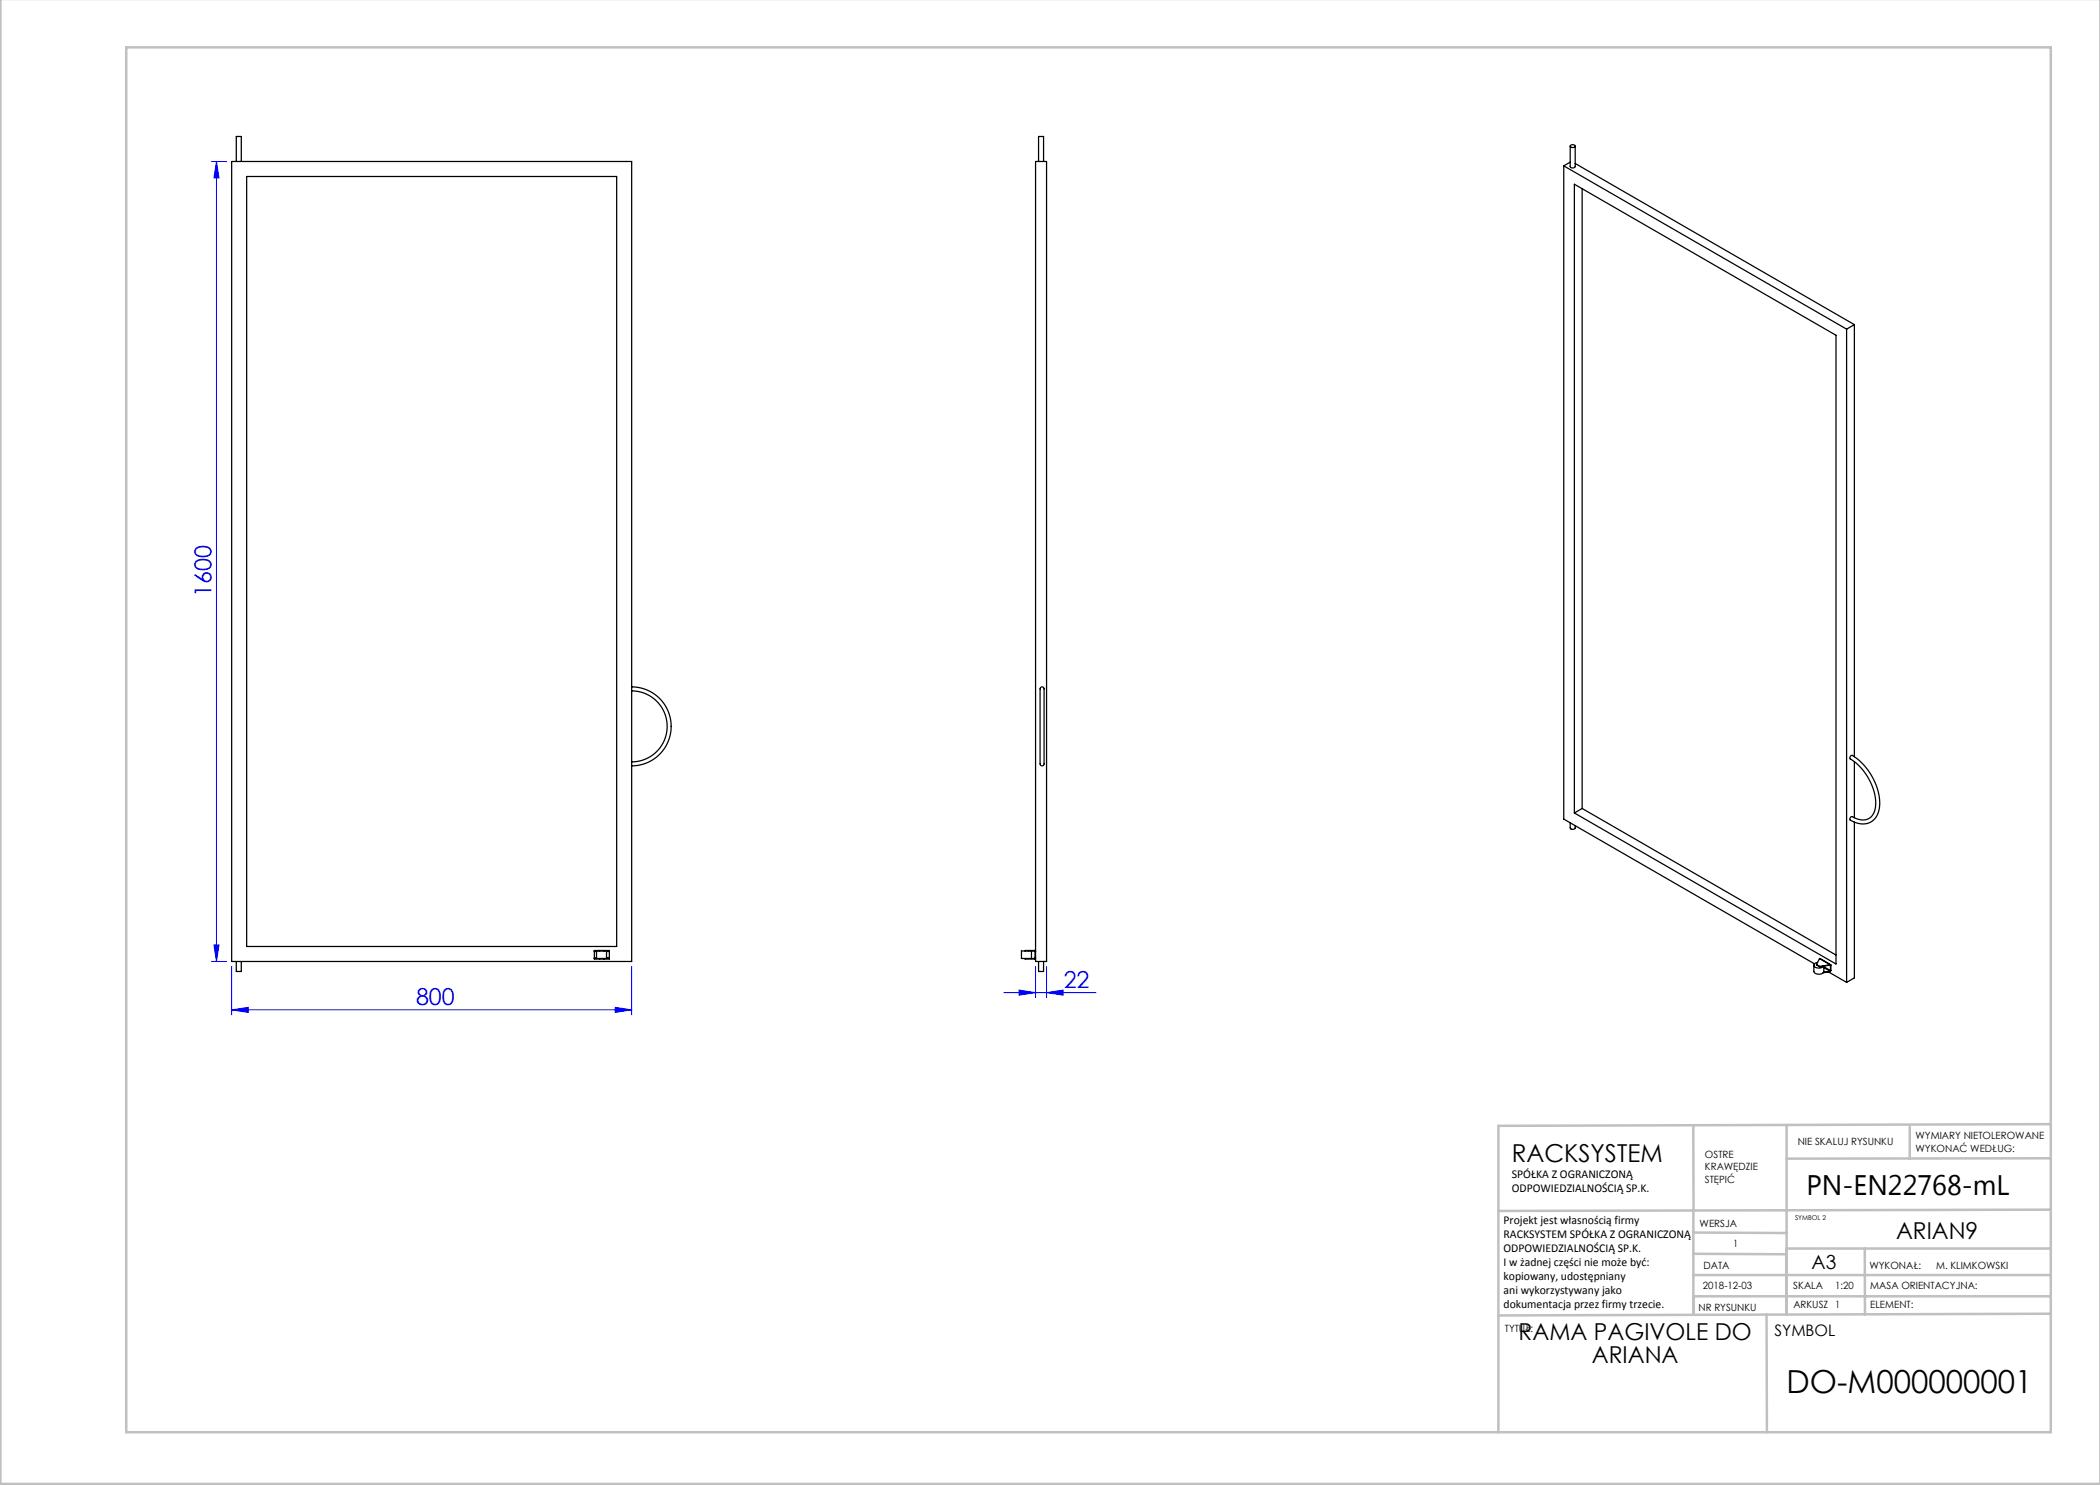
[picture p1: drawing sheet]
<svg xmlns="http://www.w3.org/2000/svg" width="420mm" height="297mm" viewBox="0 0 420 297" stroke-linecap="round" stroke-linejoin="round" font-family="sans-serif">
<g fill="none" stroke="#00f" stroke-width=".2">
<path d="M42.3 32.3h3M43.3 32.3v160M43.3 32.3l.5 3.3h-1zM42.3 192.3h3M42.8 189h1l-.5 3.3zM46.3 193.3v9.7M126.3 193.3v9.7M200.8 198.5h18.4M203.8 198l3.3 .5-3.3 .5zM207.1 193.3v6.2M209.3 198.5l3.3-.5v1zM209.3 193.3v6.2"/>
<path d="M46.3 202l3.3-.5v1zM46.3 202h80M123 201.5l3.3 .5-3.3 .5z"/>
</g>
<g fill="none" stroke="#c0c0c0" stroke-width=".5">
<path d="M.1 -.1v296.9h419.9M25.2 9.5h385v276.9h-385zM338.7 225.2v16.9M357.3 225v37.9M382 225.4v6.3M410.1 224.8l-110.4 .4v61.2M410.1 231.7h-52.8M338.7 259.3h71.5M338.7 255h71.5M338.7 250.8l18.6 .1M338.7 246.5l18.6 .1M338.7 242.1v20.9"/>
<path d="M373 249.7v13.2M410.1 241.9l-110.4 .3M410.2 249.7h-52.9v13.2M353.3 262.9l.1 23.5M410.2 262.7l-110.5 .4"/>
</g>
<g fill="#00f">
<path d="M46.3 202l3.3-.5v1zM123 201.5l3.3 .5-3.3 .5zM203.8 198l3.3 .5-3.3 .5zM209.3 198.5l3.3-.5v1z"/>
<path d="M42.8 189h1l-.5 3.3zM43.3 32.3l.5 3.3h-1z"/>
</g>
<g fill="none" stroke="#000" stroke-width=".25">
<path d="M46.3 32.3h80v160h-80zM47.3 32.3v-5h1v5M49.3 35.3h74v154h-74zM207.1 32.3h2.2v160h-2.2zM207.7 32.3v-5h1v5M312.8 33.2v130.6l50.1 29M312.8 33.2l56.5 32.6M314 29.2v4.1a.58 .58 0 0 0 1 0v-4.1M314 32.4l-1.2 .8M314.1 29.1a.5 .5 0 0 1 .5-.2 .5 .5 0 0 1 .4 .4 .47 .47 0 0 1-.6 .3 .47 .47 0 0 1-.3-.5zM314.9 36.8l52.3 30.3v125.7l-52.3-30.2zM315 32.7l55.9 32.2"/>
<path d="M316.4 37.7v124M369.3 65.8v130.7M370.9 64.9l-1.6 .9M370.9 64.9v86.4M126.3 138.2a7.1 7.1 0 0 1 7.1 7.1 7.1 7.1 0 0 1-7.1 7.1M126.3 137.4a7.9 7.9 0 0 1 7.9 7.9 7.9 7.9 0 0 1-7.9 7.9M208.1 137.5a.51 .51 0 0 1 .7 .1 .51 .51 0 0 1 0 .6v11.7a8.3 8.3 0 0 1-.1 3.2 .52 .52 0 0 1-.6-.2 .52 .52 0 0 1-.1-.6v-14.5zM370.2 151.1h.1a11.3 11.3 0 0 1 5.4 7.6 5.1 5.1 0 0 1-1.5 5.7 4 4 0 0 1-4.2-.5 .49 .49 0 0 1 .4-.6 2.96 2.96 0 0 0 4-.2 6.8 6.8 0 0 0-.2-6.5 11.8 11.8 0 0 0-4.2-5zM370.9 152.3v11.3M314 164.6v1a.58 .58 0 0 0 1 0v-.5M316.4 161.7l-1.5 .9M316.4 161.7l50.8 29.3"/>
<path d="M370.9 164.4v31.2l-1.6 .9M47.3 192.3v2h1v-2M118.9 191.6v.1M118.9 190.2v.1M118.9 191.7v.1h3v-.1M118.9 191.7h.4M118.9 190.2h3M118.9 190.3v1.3M118.9 190.2h.4M118.9 191.6h.4M118.9 190.3h.4M119.3 191.7h2"/>
<path d="M119.3 190.2h2M119.3 190.2v1.5M119.9 190.1v.1M119.9 191.7v.1M120.8 190.1v.1M120.8 191.7v.1M121.3 190.2v1.5M121.3 191.7h.6M121.3 190.2h.6M121.3 191.6h.6M121.3 190.3h.6M121.9 191.6v.1"/>
<path d="M121.9 190.2v.1M121.9 190.3v1.3M205 191.7v.1h1.9M206.3 190.2v1.5M206.9 190.1l.2 .1-.1 .1M206.9 190.2l.1 .1M206.9 190.2h-2.6v1.5h2.6M206.9 190.1l-1.9 .1M206.9 190.1v.1M206.9 191.7v.1M207 191.6l.1 .1-.2 .1M207 191.6l-.1 .1"/>
<path d="M207 190.3v1.3M207.7 192.3v2h1v-2M362.8 193v1.3a1.21 1.21 0 0 0 1.9 .2M363.3 192.9l.6 .5M363.3 192.9l.6 .4M363.5 192.5a.58 .58 0 0 0-.7 .5 .58 .58 0 0 0 .7 .6 1.27 1.27 0 0 0 1.2-.4M363.9 191.7l2.2 1.2M363.9 191.7l2.1 1.2M363.9 191.7l-.6 1.2M363.9 193.3v.1M364.8 193.2l-.1 1.3M364.8 193.4l1.3 .7"/>
<path d="M364.8 193.5l1.2 .7M365.7 194.4l3.6 2.1M366 192.9l.2 .1M366 193l.1 .1M366 193l-2.1 .4M366 192.9l-2.1 .4M366 192.9v.1M366 194.2v.1M366 194.3l-1.4 .3M366 194.2l-1.3 .3M366.1 194.1l-.1 .1M366.1 193.1v1"/>
<path d="M366.2 194.1l-.2 .2M366.2 193l-.1 .1M366.2 193v1.1M366.2 194.1h-.1"/>
</g>
<text font-size="6.3" x="357.3" y="278.5">DO-M000000001</text>
<text font-size="5.6" x="361.3" y="239.1">PN-EN22768-mL</text>
<text font-size="4.9" x="302.4" y="232.4">RACKSYSTEM</text>
<g font-size="4.7" fill="#00f">
<text x="42.3" y="119.3" transform="rotate(-90 42.3 119.3)">1600</text>
<text x="212.7" y="197.5">22</text>
<text x="83.2" y="201">800</text>
</g>
<g font-size="4.7">
<text x="379.2" y="247.8">ARIAN9</text>
<text x="303.7" y="268.1">RAMA PAGIVOLE DO</text>
<text x="318.4" y="272.6">ARIANA</text>
</g>
<text font-size="3.9" x="362.3" y="253.8">A3</text>
<text font-size="3.2" x="354.9" y="267.2">SYMBOL</text>
<g font-size="2.4">
<text x="302.4" y="235.6">SPÓŁKA Z OGRANICZONĄ</text>
<text x="302.4" y="238.4">ODPOWIEDZIALNOŚCIĄ SP.K.</text>
<text x="300.7" y="244.7">Projekt jest własnością firmy</text>
<text x="300.7" y="247.5">RACKSYSTEM SPÓŁKA Z OGRANICZONĄ</text>
<text x="300.7" y="250.3">ODPOWIEDZIALNOŚCIĄ SP.K.</text>
<text x="300.7" y="253.1">I w żadnej części nie może być:</text>
<text x="300.7" y="256">kopiowany, udostępniany</text>
<text x="300.7" y="258.8">ani wykorzystywany jako</text>
<text x="300.7" y="261.6">dokumentacja przez firmy trzecie.</text>
</g>
<g font-size="2">
<text x="383.1" y="227.9">WYMIARY NIETOLEROWANE</text>
<text x="341" y="231.6">OSTRE</text>
<text x="359.5" y="228.9">NIE SKALUJ RYSUNKU</text>
<text x="383.1" y="230.4">WYKONAĆ WEDŁUG:</text>
<text x="341" y="234.1">KRAWĘDZIE</text>
<text x="341" y="236.6">STĘPIĆ</text>
<text x="339.9" y="245.4">WERSJA</text>
<text x="346.6" y="249.5">1</text>
<text x="340.6" y="257.7">2018-12-03</text>
<text x="340.7" y="253.8">DATA</text>
<text x="358.7" y="257.7">SKALA</text>
<text x="367" y="257.7">1:20</text>
<text x="373.9" y="253.8">WYKONAŁ:</text>
<text x="374.1" y="257.7">MASA ORIENTACYJNA:</text>
<text x="387.2" y="253.8">M. KLIMKOWSKI</text>
<text x="339.7" y="262.3">NR RYSUNKU</text>
<text x="358.7" y="261.7">ARKUSZ 1</text>
<text x="374.1" y="261.7">ELEMENT:</text>
<text x="301" y="266.4">TYTUŁ:</text>
</g>
<text font-size="1.3" x="359" y="244">SYMBOL 2</text>
</svg>
